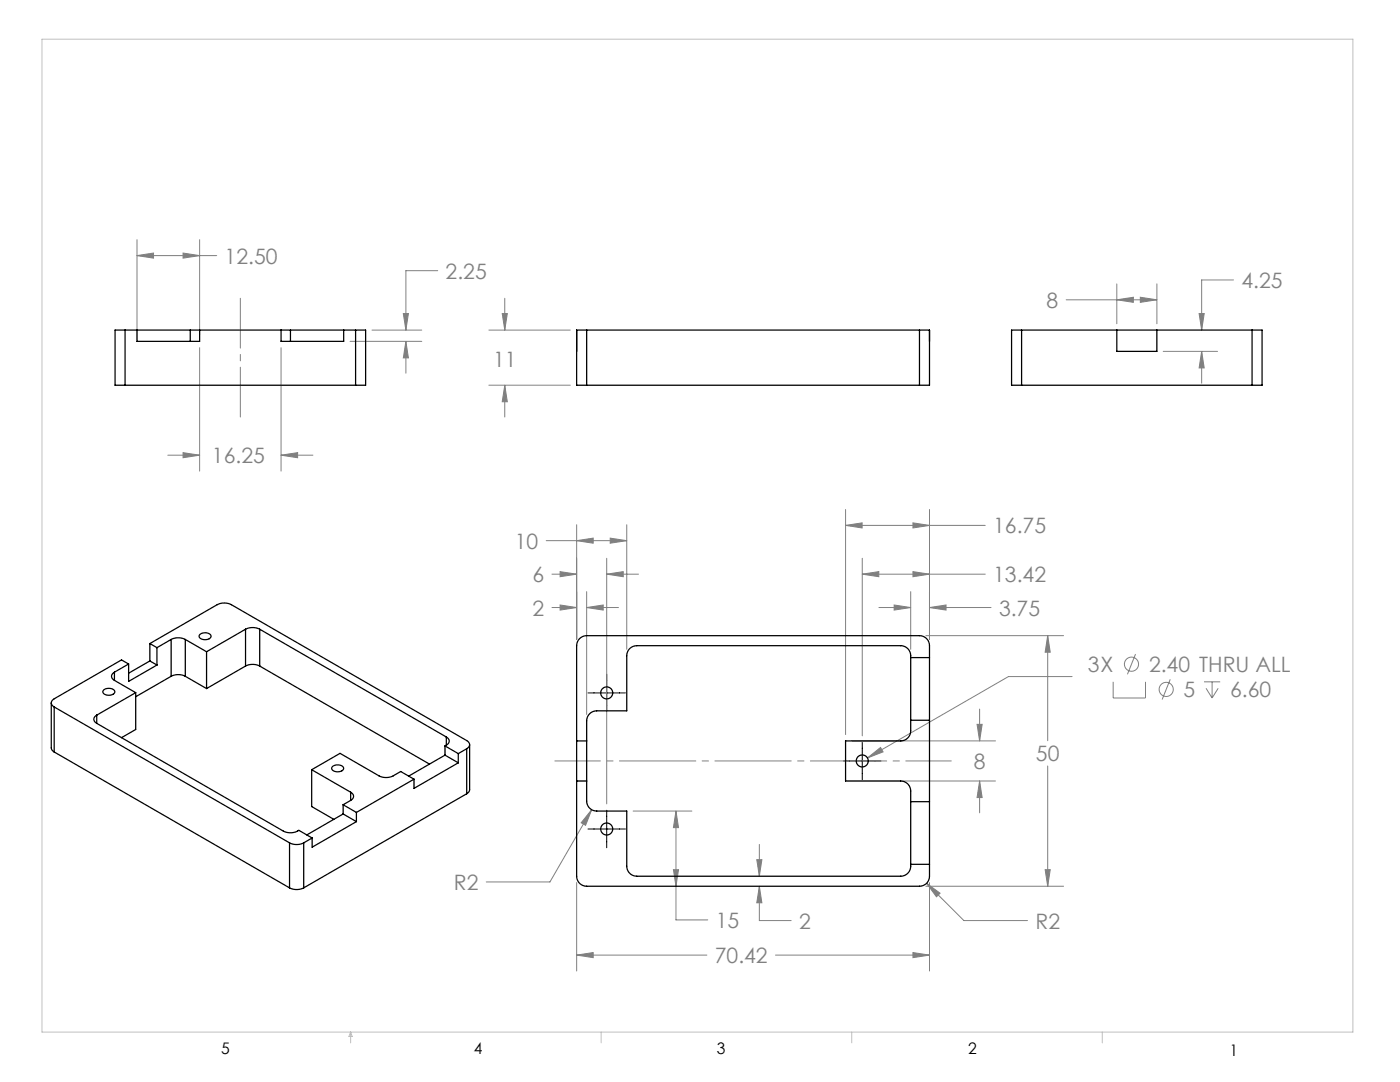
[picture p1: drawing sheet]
<svg xmlns="http://www.w3.org/2000/svg" width="279mm" height="216mm" viewBox="0 0 279 216" stroke-linecap="round" stroke-linejoin="round" font-family="sans-serif">
<g fill="none" stroke="#808080" stroke-width=".2">
<path d="M27.3 51l3.3-.5v1zM27.3 47.8v19M27.3 51h15.9M36.5 50.5l3.3 .5-3.3 .5zM39.8 47.8v19M87.3 54h-6.3v11.9M100.7 59.5v6.4M212.8 59.8h18.1M222.9 59.8l3.3-.5v1zM222.9 56.6v8M227.6 59.3l3.3 .5-3.3 .5zM230.9 56.6v8"/>
<path d="M246.2 55.9h-6.4v10M39.8 69.4v24.6M56.1 69.4v24.6M69.9 68.1h14.3M74.2 65.9h10M80.5 62.6h1l-.5 3.3zM81 68.1l.5 3.3h-1zM81 68.1v6.4M97.6 76.9h16.2M97.6 65.9h16.2M100.2 62.6h1l-.5 3.3zM100.7 76.9l.5 3.3h-1z"/>
<path d="M100.7 76.9v6.3M232.2 70.1h10.8M239.3 62.6h1l-.5 3.3zM239.8 70.1l.5 3.3h-1zM239.8 70.1v6.4M33.5 90.8h6.3M36.5 90.3l3.3 .5-3.3 .5zM56.1 90.8l3.3-.5v1zM56.1 90.8h6.3M109 107.9h16.1M110.2 114.6h4.9M111.8 114.1l3.3 .5-3.3 .5z"/>
<path d="M115.1 107.9l3.3-.5v1zM115.1 104.7v22.9M117.1 118.1v24.5M121.1 114.6l3.3-.5v1zM121.1 111.4v49M121.1 114.6h6.3M121.8 107.4l3.3 .5-3.3 .5zM125.1 104.7v24.9M168.8 104.8l3.3-.5v1zM168.8 101.7v44.9M168.8 104.8h27.8M172.1 114.6l3.3-.5v1z"/>
<path d="M172.1 114.6h24.5M172.1 111.4v35.4M181.8 118.1v11.5M182.2 114.1l3.3 .5-3.3 .5zM182.2 104.3l3.3 .5-3.3 .5zM185.5 101.7v25.9M110.2 121.2h4.9M111.8 120.7l3.3 .5-3.3 .5zM117.1 121.2l3.3-.5v1zM117.1 121.2h6.3M175.4 121.2h6.4M178.4 120.7l3.4 .5-3.4 .5z"/>
<path d="M184.8 126.8h27.5M185.5 121.2l3.3-.5v1zM185.5 121.2h12.3M209.1 126.8l.5 3.3h-1zM209.1 126.8v21M214 135h-12.7l-28.2 16.2M222.2 136.1v3.2h6.4v-3.2M226.6 130.5l-1.6 4M233.5 135.5l-1.6 4.1M240.3 136.1h3.2M240.7 137.3l1.2 2M241.9 136.1v3.2"/>
<path d="M243.1 137.3l-1.2 2M170 155.8h28.7M170 147.8h28.7M173.1 151.2l2.6-2.1 .5 .9zM195 144.5h1l-.5 3.3zM195.5 155.8l.5 3.3h-1zM195.5 141.5v6.3M195.5 155.8v6.4M209.1 152.8v24M115.1 176.1v17.7M118.1 161.6l-1.2 3.1-.9-.5zM118.1 161.6l-8.4 14.4h-12.7"/>
<path d="M126.4 161.8h11.7M134.4 173.5h1l-.5 3.3zM134.9 161.8l.5 3.3h-1zM134.9 161.8v21.8h6.4M151 171.5h1.1l-.6 3.3zM151.5 176.8l.6 3.3h-1.1zM151.5 176.8v6.9h6.4M151.5 168.5v6.3M184.8 176.8h27.5M184.9 176.3l2.7 1.9-.7 .7zM184.9 176.3l7.5 7.4h12.7M185.5 176.1v17.7"/>
<path d="M208.6 173.5h1l-.5 3.3zM115.1 190.6l3.3-.5v1zM115.1 190.6h26M154.8 190.6h30.7M182.2 190.1l3.3 .5-3.3 .5z"/>
<circle cx="225.8" cy="132.5" r="1.41"/>
<circle cx="232.7" cy="137.6" r="1.41"/>
</g>
<path d="M117.3 138.3h7.5M121.1 134.5v7.5M168.3 151.8h7.5M172.1 148.1v7.5M117.3 165.4h7.5M121.1 161.7v7.5" fill="none" stroke="#000" stroke-width=".2"/>
<path d="M110.7 151.8h79.2" fill="none" stroke="#808080" stroke-width=".2" stroke-dasharray="15.2 1.3 1.3 1.3" stroke-dashoffset="6.2"/>
<path d="M48 59.5v23.7" fill="none" stroke="#808080" stroke-width=".2" stroke-dasharray="15.2 1.3 1.3 1.3" stroke-dashoffset="5.3"/>
<path d="M8.4 7.8h261.6v198.1h-261.6zM70 205.9v2.2M70 205.9l.3 .9h-.7zM120 205.9v2.2M170 205.9v2.2M220 205.9v2.2" fill="none" stroke="#c0c0c0" stroke-width=".2"/>
<path d="M100.7 76.9l.5 3.3h-1zM100.2 62.6h1l-.5 3.3zM115.1 190.6l3.3-.5v1zM182.2 190.1l3.3 .5-3.3 .5zM184.9 176.3l2 2.6 .7-.7zM208.6 173.5h1l-.5 3.3zM209.1 126.8l.5 3.3h-1zM121.1 114.6l3.3-.5v1zM111.8 114.1l3.3 .5-3.3 .5zM172.1 114.6l3.3-.5v1zM182.2 114.1l3.3 .5-3.3 .5zM185.5 121.2l3.3-.5v1zM178.4 120.7l3.4 .5-3.4 .5zM168.8 104.8l3.3-.5v1zM182.2 104.3l3.3 .5-3.3 .5zM151 171.5h1.1l-.6 3.3zM151.5 176.8l.6 3.3h-1.1zM121.8 107.4l3.3 .5-3.3 .5zM115.1 107.9l3.3-.5v1zM117.1 121.2l3.3-.5v1zM111.8 120.7l3.3 .5-3.3 .5zM118.1 161.6l-2.1 2.6 .9 .5zM134.4 173.5h1l-.5 3.3zM134.9 161.8l.5 3.3h-1zM195.5 155.8l.5 3.3h-1zM195 144.5h1l-.5 3.3zM173.1 151.2l3.1-1.2-.5-.9zM222.9 59.8l3.3-.5v1zM227.6 59.3l3.3 .5-3.3 .5zM239.8 70.1l.5 3.3h-1zM239.3 62.6h1l-.5 3.3zM27.3 51l3.3-.5v1zM36.5 50.5l3.3 .5-3.3 .5zM80.5 62.6h1l-.5 3.3zM81 68.1l.5 3.3h-1zM56.1 90.8l3.3-.5v1zM36.5 90.3l3.3 .5-3.3 .5z" fill="#808080"/>
<g fill="none" stroke="#000" stroke-width=".25">
<path d="M25 65.9h-2v11h2M25 65.9h13M25 76.9h46M25 65.9v11M27.3 65.9v2.2h12.5v-2.2M38 65.9h1.8M38 65.9v2.2M39.8 65.9h16.3M56.1 65.9h1.9M56.1 65.9v2.2h12.5v-2.2M58 65.9h13M58 65.9v2.2"/>
<path d="M71 65.9h2v11h-2M71 65.9v11M117.1 65.9h-2v11h2M117.1 65.9v11M117.1 65.9h66.4M117.1 76.9h66.4M183.5 65.9h2v11h-2M183.5 65.9v11M203.9 65.9h-2v11h2M203.9 65.9h46M203.9 76.9h46M203.9 65.9v11"/>
<path d="M222.9 65.9v4.2h8v-4.2M249.9 65.9h2v11h-2M249.9 65.9v11M20.7 137.7a1.56 1.56 0 0 1 2.2 .3 1.31 1.31 0 0 1-2 .5l-.4-.4zM22.8 134.1a.86 .86 0 0 0-.5 .8 .86 .86 0 0 0 .5 .9M22.8 135.8l4.3 2.4M22.8 134.1v1.7M25.7 132.5l-1.4-.8-13.5 7.7a.86 .86 0 0 0-.6 .9 .86 .86 0 0 0 .6 .8M25.7 132.5l-2.9 1.6M25.7 132.5v3.5l5.6-3.3M27.1 138.2l-7.8 4.5M27.1 138.2v7.4l-2.8 1.6"/>
<path d="M29.9 128.4l13.4-7.7a3.1 3.1 0 0 1 2.9 0l46.9 27.1a.86 .86 0 0 1 .6 .8 .86 .86 0 0 1-.6 .8M29.9 128.4l1.4 .8M29.9 131.9l1.4 .8M29.9 131.9l-4.2 2.4M29.9 128.4v3.5M31.3 129.2v3.5M34.2 134.9a3.1 3.1 0 0 1 2.8 0M34.2 127.6a3.1 3.1 0 0 1 2.8 0M34.2 134.9l-7.1 4.1M34.2 127.6l-2.9 1.6M34.2 127.6v7.3M37 134.9l4.2 2.5"/>
<path d="M37 127.6l4.2 2.4M37 127.6v7.3M39.9 126.6a1.56 1.56 0 0 1 2.2 .3 1.31 1.31 0 0 1-2 .5l-.4-.4zM41.2 130v7.4M49 132.9a3.1 3.1 0 0 1 2.8 0M49 125.6a3.1 3.1 0 0 1 2.8 0M49 132.9l-7.8 4.5M49 125.6l-7.8 4.4M49 125.6v7.3M51.8 132.9l33.9 19.6M51.8 125.6l37.3 21.5M51.8 125.6v7.3"/>
<path d="M115.5 127.6l.9-.6 .7-.2h66.4a2 2 0 0 1 2 2v46a2 2 0 0 1-2 2h-66.4a2 2 0 0 1-2-2v-46l.1-.6zM125.5 129.6l.6-.5 1-.3h52.7a2 2 0 0 1 2 2v15a2 2 0 0 1-2 2h-11v8h11a2 2 0 0 1 2 2v15a2 2 0 0 1-2 2h-52.7a2 2 0 0 1-2-2v-11h-6a2 2 0 0 1-2-2v-16a2 2 0 0 1 2-2h6v-11l.1-.6zM181.8 131.2h3.7M10.2 140.3v8.9l.2 .5 .4 .4M10.8 141.1l47 27.1M10.8 150.1l47 27.1M10.8 141.1v9M19.3 142.7a.86 .86 0 0 0-.6 .8 .86 .86 0 0 0 .6 .8M19.3 144.3l37.2 21.5a3.1 3.1 0 0 0 3.1-.1l2.7 1.5M19.3 142.7v1.6M62.2 153.6l5.7-3.3 7.7 4.5a3.1 3.1 0 0 0 2.9 0l1.5-.9 2.6 1.6M62.2 153.6v7.3l4.4 2.6"/>
<path d="M62.2 153.6l7.8 4.5M66.4 152.9a1.56 1.56 0 0 1 2.2 .3 1.31 1.31 0 0 1-2.1 .6l-.3-.4zM70 158.1a.86 .86 0 0 1 .6 .8 .86 .86 0 0 1-.6 .8M70 159.7l-1.5 .9M70 158.1v1.6M82.6 155.5l-11.5 6.6M88.8 150.7l-7.2 4.2M88.8 148.8l2.7 1.6M88.8 150.7l2.7 1.5M88.8 148.8v1.9M89.1 147.1a.86 .86 0 0 1 .6 .8 .86 .86 0 0 1-.6 .8M89.1 148.7l-.3 .1"/>
<path d="M89.1 147.1v1.6M91.5 152.2l-8.9 5.1v-1.8M91.5 150.4v1.8M93.1 149.4l-1.6 1M93.1 149.4v9M93.1 158.4l-32.5 18.8M93.7 148.6v9l-.2 .5-.4 .3M115.1 147.8h2M115.1 155.8h2M181.8 143.7h3.7M181.8 160h3.7M57.8 168.2a3.1 3.1 0 0 0 2.8 0"/>
<path d="M57.8 177.2a3.1 3.1 0 0 0 2.8 0M57.8 168.2v9M60.6 168.2v9M62.3 167.2l-1.7 1M68.5 162.4l-7.3 4.2M68.5 162.4l2.6 1.5M68.5 160.6l2.6 1.5M68.5 160.6v1.8M71.1 163.9l-8.8 5.1v-1.8M71.1 162.1v1.8M181.8 172.5h3.7"/>
<circle cx="121.1" cy="138.3" r="1.2"/>
<circle cx="172.1" cy="151.8" r="1.2"/>
<circle cx="121.1" cy="165.4" r="1.2"/>
</g>
<g font-size="4.2" fill="#808080">
<text x="44.8" y="52.6">12.50</text>
<text x="88.9" y="55.6">2.25</text>
<text x="247.8" y="57.5">4.25</text>
<text x="208.9" y="61.4">8</text>
<text x="98.4" y="73.3">11</text>
<text x="42.3" y="92.4">16.25</text>
<text x="198.2" y="106.4">16.75</text>
<text x="102.7" y="109.5">10</text>
<text x="106.3" y="116.2">6</text>
<text x="198.2" y="116.2">13.42</text>
<text x="106.3" y="122.8">2</text>
<text x="199.4" y="122.8">3.75</text>
<text x="217.1" y="134.1">3X</text>
<text x="229.3" y="134.1">2.40 THRU ALL</text>
<text x="236.2" y="139.2">5</text>
<text x="245.5" y="139.2">6.60</text>
<text x="194.3" y="153.5">8</text>
<text x="206.8" y="151.9">50</text>
<text x="90.6" y="177.6">R2</text>
<text x="142.8" y="185.2">15</text>
<text x="159.5" y="185.3">2</text>
<text x="206.7" y="185.3">R2</text>
<text x="142.7" y="192.2">70.42</text>
</g>
<g font-size="3.2">
<text x="44.2" y="210.4">5</text>
<text x="94.6" y="210.3">4</text>
<text x="143.1" y="210.4">3</text>
<text x="193.2" y="210.3">2</text>
<text x="245.4" y="210.6">1</text>
</g>
</svg>
